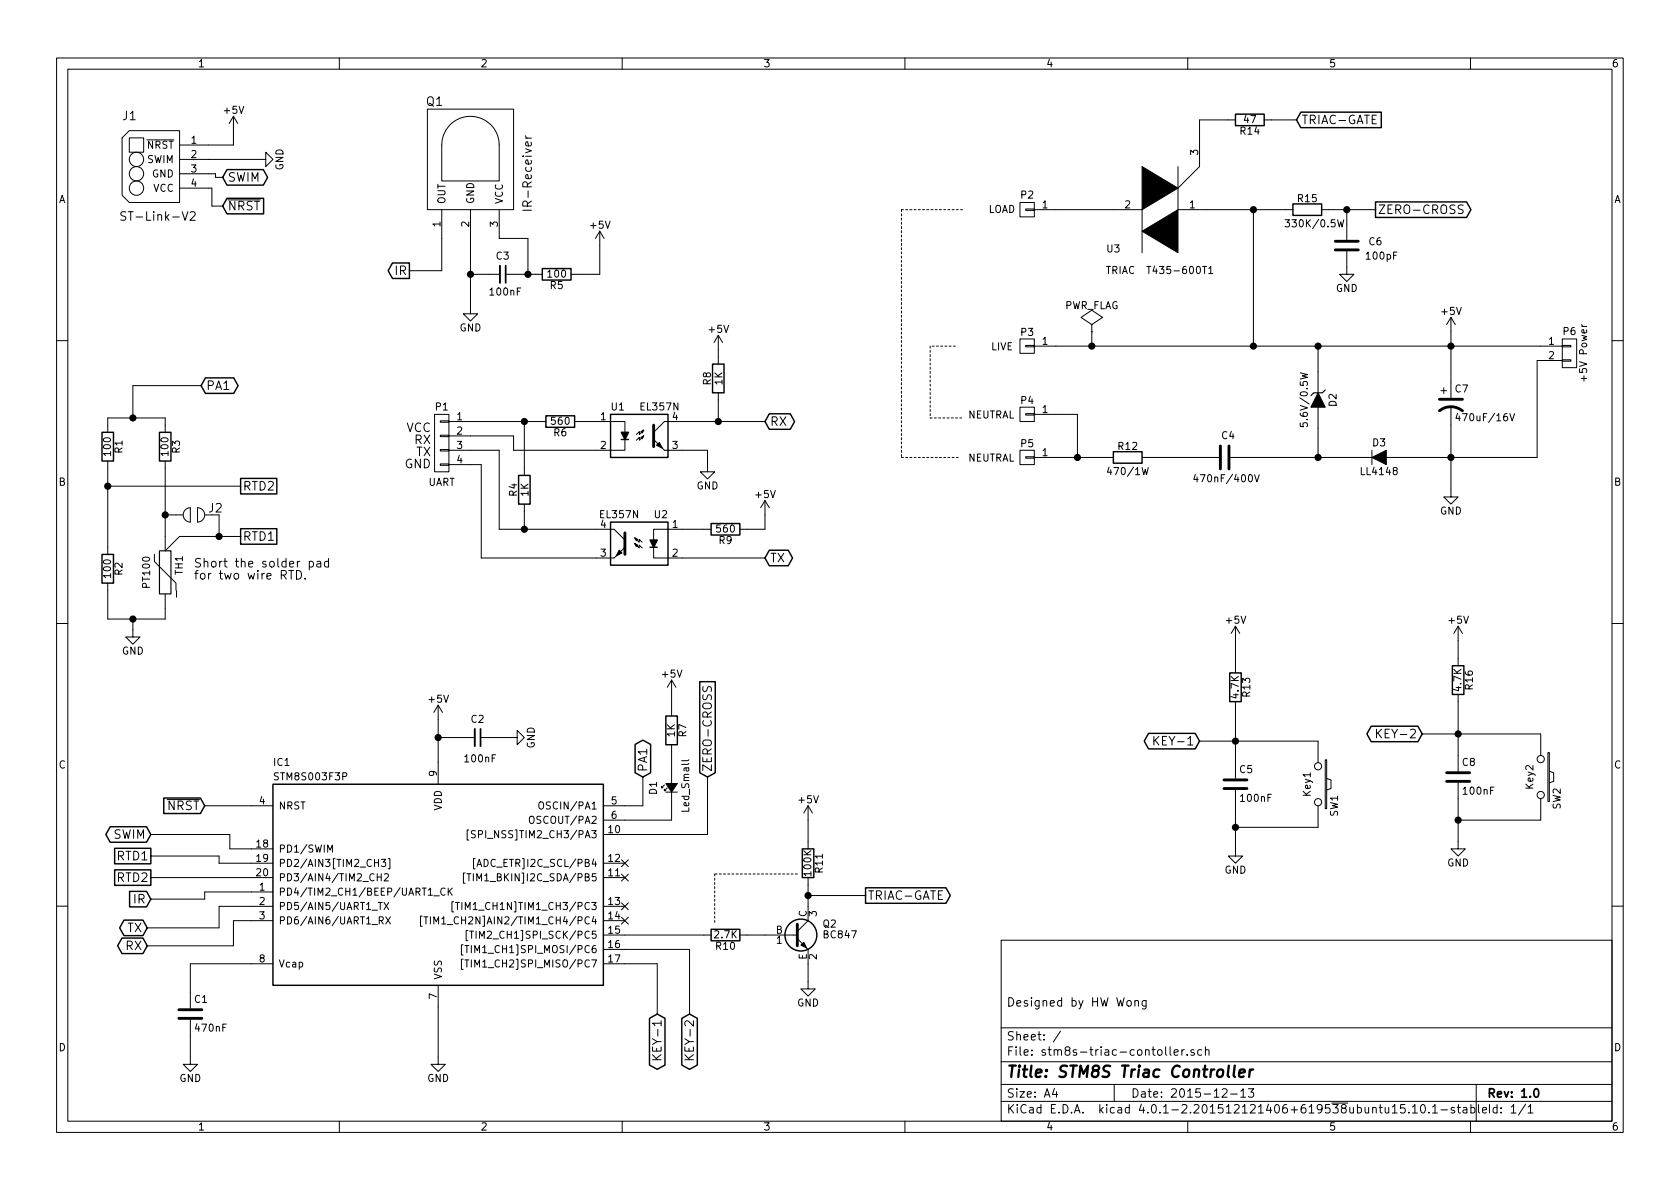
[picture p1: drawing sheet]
EESchema Schematic File Version 2
LIBS:stm8s-triac-contoller-rescue
LIBS:power
LIBS:device
LIBS:transistors
LIBS:conn
LIBS:linear
LIBS:regul
LIBS:74xx
LIBS:cmos4000
LIBS:adc-dac
LIBS:memory
LIBS:xilinx
LIBS:microcontrollers
LIBS:dsp
LIBS:microchip
LIBS:analog_switches
LIBS:motorola
LIBS:texas
LIBS:intel
LIBS:audio
LIBS:interface
LIBS:digital-audio
LIBS:philips
LIBS:display
LIBS:cypress
LIBS:siliconi
LIBS:opto
LIBS:atmel
LIBS:contrib
LIBS:valves
LIBS:MyLibraries
LIBS:stm8s-triac-contoller-cache
EELAYER 25 0
EELAYER END
$Descr A4 11693 8268
encoding utf-8
Sheet 1 1
Title "STM8S Triac Controller"
Date "2015-12-13"
Rev "1.0"
Comp ""
Comment1 "Designed by HW Wong"
Comment2 ""
Comment3 ""
Comment4 ""
$EndDescr
$Comp
L STM8S003F3P IC1
U 1 1
P 3050 6100
F 0 "IC1" H 1900 6900 50  0000 L CNN
F 1 "STM8S003F3P" H 1900 6800 50  0000 L CNN
F 2 "Housings_SSOP:TSSOP-20_4.4x6.5mm_Pitch0.65mm" H 1900 5300 50  0001 L CIN
F 3 "" H 3000 5700 50  0000 C CNN
	1    3050 6100
	1    0    0    -1  
$EndComp
$Comp
L GND #PWR01
U 1 1
P 3050 7350
F 0 "#PWR01" H 3050 7100 50  0001 C CNN
F 1 "GND" H 3050 7200 50  0000 C CNN
F 2 "" H 3050 7350 50  0000 C CNN
F 3 "" H 3050 7350 50  0000 C CNN
	1    3050 7350
	1    0    0    -1  
$EndComp
$Comp
L ZENER D2
U 1 1
P 9175 2775
F 0 "D2" H 9175 2875 50  0000 C CNN
F 1 "5.6V/0.5W" H 9175 2675 50  0000 C CNN
F 2 "MyOwn:SOD-80" H 9175 2775 50  0001 C CNN
F 3 "" H 9175 2775 50  0000 C CNN
	1    9175 2775
	0    1    1    0   
$EndComp
$Comp
L D D3
U 1 1
P 9600 3175
F 0 "D3" H 9600 3275 50  0000 C CNN
F 1 "LL4148" H 9600 3075 50  0000 C CNN
F 2 "MyOwn:SOD-80" H 9600 3175 50  0001 C CNN
F 3 "" H 9600 3175 50  0000 C CNN
	1    9600 3175
	1    0    0    -1  
$EndComp
$Comp
L CP1 C7
U 1 1
P 10100 2800
F 0 "C7" H 10125 2900 50  0000 L CNN
F 1 "470uF/16V" H 10125 2700 50  0000 L CNN
F 2 "Capacitors_ThroughHole:C_Radial_D8_L11.5_P3.5" H 10100 2800 50  0001 C CNN
F 3 "" H 10100 2800 50  0000 C CNN
	1    10100 2800
	1    0    0    -1  
$EndComp
$Comp
L R R12
U 1 1
P 7850 3175
F 0 "R12" V 7775 3175 50  0000 C CNN
F 1 "470/1W" V 7950 3175 50  0000 C CNN
F 2 "Resistors_ThroughHole:Resistor_Vertical_RM5mm" V 7780 3175 50  0001 C CNN
F 3 "" H 7850 3175 50  0000 C CNN
	1    7850 3175
	0    -1   1    0   
$EndComp
$Comp
L C C4
U 1 1
P 8525 3175
F 0 "C4" V 8375 3150 50  0000 L CNN
F 1 "470nF/400V" V 8675 2950 50  0000 L CNN
F 2 "Capacitors_ThroughHole:C_Rect_L18_W11_H19_P15" H 8563 3025 50  0001 C CNN
F 3 "" H 8525 3175 50  0000 C CNN
	1    8525 3175
	0    1    1    0   
$EndComp
$Comp
L CONN_01X02 P6
U 1 1
P 10925 2450
F 0 "P6" H 10925 2600 50  0000 C CNN
F 1 "+5V Power" V 11025 2450 50  0000 C CNN
F 2 "Pin_Headers:Pin_Header_Straight_1x02" H 10925 2450 50  0001 C CNN
F 3 "" H 10925 2450 50  0000 C CNN
	1    10925 2450
	1    0    0    -1  
$EndComp
$Comp
L GND #PWR02
U 1 1
P 10100 3400
F 0 "#PWR02" H 10100 3150 50  0001 C CNN
F 1 "GND" H 10100 3250 50  0000 C CNN
F 2 "" H 10100 3400 50  0000 C CNN
F 3 "" H 10100 3400 50  0000 C CNN
	1    10100 3400
	1    0    0    -1  
$EndComp
$Comp
L GND #PWR03
U 1 1
P 1325 7350
F 0 "#PWR03" H 1325 7100 50  0001 C CNN
F 1 "GND" H 1325 7200 50  0000 C CNN
F 2 "" H 1325 7350 50  0000 C CNN
F 3 "" H 1325 7350 50  0000 C CNN
	1    1325 7350
	1    0    0    -1  
$EndComp
Text GLabel 1425 5600 0    60   Input ~ 0
~NRST
$Comp
L TRIAC U3
U 1 1
P 8150 1450
F 0 "U3" V 8425 1850 50  0000 C CNN
F 1 "TRIAC  T435-600T1" V 8575 1525 50  0000 C CNN
F 2 "TO_SOT_Packages_THT:TO-220_Neutral123_Vertical_LargePads" H 8150 1450 50  0001 C CNN
F 3 "" H 8150 1450 50  0000 C CNN
	1    8150 1450
	0    -1   1    0   
$EndComp
$Comp
L BC849 Q2
U 1 1
P 5525 6500
F 0 "Q2" H 5725 6575 50  0000 L CNN
F 1 "BC847" H 5725 6500 50  0000 L CNN
F 2 "TO_SOT_Packages_SMD:SOT-23" H 5725 6425 50  0001 L CIN
F 3 "" H 5525 6500 50  0000 L CNN
	1    5525 6500
	1    0    0    -1  
$EndComp
$Comp
L GND #PWR04
U 1 1
P 5625 6825
F 0 "#PWR04" H 5625 6575 50  0001 C CNN
F 1 "GND" H 5625 6675 50  0000 C CNN
F 2 "" H 5625 6825 50  0000 C CNN
F 3 "" H 5625 6825 50  0000 C CNN
	1    5625 6825
	1    0    0    -1  
$EndComp
$Comp
L R R11
U 1 1
P 5625 6000
F 0 "R11" V 5705 6000 50  0000 C CNN
F 1 "100K" V 5625 6000 50  0000 C CNN
F 2 "Resistors_SMD:R_0805" V 5555 6000 50  0001 C CNN
F 3 "" H 5625 6000 50  0000 C CNN
	1    5625 6000
	1    0    0    -1  
$EndComp
Text GLabel 6025 6225 2    60   Output ~ 0
TRIAC-GATE
$Comp
L R R14
U 1 1
P 8700 825
F 0 "R14" V 8780 825 50  0000 C CNN
F 1 "47" V 8700 825 50  0000 C CNN
F 2 "Resistors_SMD:R_0805" V 8630 825 50  0001 C CNN
F 3 "" H 8700 825 50  0000 C CNN
	1    8700 825 
	0    1    1    0   
$EndComp
Text GLabel 1050 5800 0    60   BiDi ~ 0
SWIM
Text GLabel 1550 1425 2    60   Input ~ 0
~NRST
$Comp
L GND #PWR05
U 1 1
P 1800 1100
F 0 "#PWR05" H 1800 850 50  0001 C CNN
F 1 "GND" H 1800 950 50  0000 C CNN
F 2 "" H 1800 1100 50  0000 C CNN
F 3 "" H 1800 1100 50  0000 C CNN
	1    1800 1100
	0    -1   -1   0   
$EndComp
Text GLabel 1550 1225 2    60   BiDi ~ 0
SWIM
$Comp
L GND #PWR06
U 1 1
P 10150 5850
F 0 "#PWR06" H 10150 5600 50  0001 C CNN
F 1 "GND" H 10150 5700 50  0000 C CNN
F 2 "" H 10150 5850 50  0000 C CNN
F 3 "" H 10150 5850 50  0000 C CNN
	1    10150 5850
	1    0    0    -1  
$EndComp
$Comp
L R R16
U 1 1
P 10150 4725
F 0 "R16" V 10230 4725 50  0000 C CNN
F 1 "4.7K" V 10150 4725 50  0000 C CNN
F 2 "Resistors_SMD:R_0805" V 10080 4725 50  0001 C CNN
F 3 "" H 10150 4725 50  0000 C CNN
	1    10150 4725
	1    0    0    -1  
$EndComp
$Comp
L C C8
U 1 1
P 10150 5400
F 0 "C8" H 10175 5500 50  0000 L CNN
F 1 "100nF" H 10175 5300 50  0000 L CNN
F 2 "Capacitors_SMD:C_0805" H 10188 5250 50  0001 C CNN
F 3 "" H 10150 5400 50  0000 C CNN
	1    10150 5400
	1    0    0    -1  
$EndComp
$Comp
L SW_PUSH SW2
U 1 1
P 10725 5400
F 0 "SW2" H 10875 5510 50  0000 C CNN
F 1 "Key2" H 10725 5320 50  0000 C CNN
F 2 "SparkFun-Electromechanical:TACTILE-PTH" H 10725 5400 50  0001 C CNN
F 3 "" H 10725 5400 50  0000 C CNN
	1    10725 5400
	0    1    1    0   
$EndComp
$Comp
L GND #PWR07
U 1 1
P 8600 5900
F 0 "#PWR07" H 8600 5650 50  0001 C CNN
F 1 "GND" H 8600 5750 50  0000 C CNN
F 2 "" H 8600 5900 50  0000 C CNN
F 3 "" H 8600 5900 50  0000 C CNN
	1    8600 5900
	1    0    0    -1  
$EndComp
$Comp
L R R13
U 1 1
P 8600 4775
F 0 "R13" V 8680 4775 50  0000 C CNN
F 1 "4.7K" V 8600 4775 50  0000 C CNN
F 2 "Resistors_SMD:R_0805" V 8530 4775 50  0001 C CNN
F 3 "" H 8600 4775 50  0000 C CNN
	1    8600 4775
	1    0    0    -1  
$EndComp
$Comp
L C C5
U 1 1
P 8600 5450
F 0 "C5" H 8625 5550 50  0000 L CNN
F 1 "100nF" H 8625 5350 50  0000 L CNN
F 2 "Capacitors_SMD:C_0805" H 8638 5300 50  0001 C CNN
F 3 "" H 8600 5450 50  0000 C CNN
	1    8600 5450
	1    0    0    -1  
$EndComp
$Comp
L SW_PUSH SW1
U 1 1
P 9175 5450
F 0 "SW1" H 9325 5560 50  0000 C CNN
F 1 "Key1" H 9175 5370 50  0000 C CNN
F 2 "SparkFun-Electromechanical:TACTILE-PTH" H 9175 5450 50  0001 C CNN
F 3 "" H 9175 5450 50  0000 C CNN
	1    9175 5450
	0    1    1    0   
$EndComp
$Comp
L IR-Receiver Q1
U 1 1
P 3275 1450
F 0 "Q1" H 3025 2200 60  0000 C CNN
F 1 "IR-Receiver" V 3675 1700 60  0000 C CNN
F 2 "adafruit:PNA460XM" H 3275 1450 60  0001 C CNN
F 3 "" H 3275 1450 60  0000 C CNN
	1    3275 1450
	1    0    0    -1  
$EndComp
$Comp
L GND #PWR08
U 1 1
P 3275 2125
F 0 "#PWR08" H 3275 1875 50  0001 C CNN
F 1 "GND" H 3275 1975 50  0000 C CNN
F 2 "" H 3275 2125 50  0000 C CNN
F 3 "" H 3275 2125 50  0000 C CNN
	1    3275 2125
	1    0    0    -1  
$EndComp
$Comp
L R R5
U 1 1
P 3875 1900
F 0 "R5" V 3955 1900 50  0000 C CNN
F 1 "100" V 3875 1900 50  0000 C CNN
F 2 "Resistors_SMD:R_0805" V 3805 1900 50  0001 C CNN
F 3 "" H 3875 1900 50  0000 C CNN
	1    3875 1900
	0    1    1    0   
$EndComp
$Comp
L C_Small C3
U 1 1
P 3500 1900
F 0 "C3" V 3375 1850 50  0000 L CNN
F 1 "100nF" V 3625 1800 50  0000 L CNN
F 2 "Capacitors_SMD:C_0805" H 3500 1900 50  0001 C CNN
F 3 "" H 3500 1900 50  0000 C CNN
	1    3500 1900
	0    1    1    0   
$EndComp
Text GLabel 2850 1875 0    60   Output ~ 0
IR
Text GLabel 1050 6250 0    60   Input ~ 0
IR
Text GLabel 8350 5150 0    60   BiDi ~ 0
KEY-1
Text GLabel 9900 5100 0    60   BiDi ~ 0
KEY-2
Text GLabel 4575 7050 3    60   BiDi ~ 0
KEY-1
Text GLabel 4800 7050 3    60   BiDi ~ 0
KEY-2
$Comp
L CONN_01X01 P3
U 1 1
P 7150 2400
F 0 "P3" H 7150 2300 50  0000 C CNN
F 1 "LIVE" H 7325 2400 50  0000 C CNN
F 2 "Wire_Pads:SolderWirePad_single_1-2mmDrill" H 7150 2400 50  0001 C CNN
F 3 "" H 7150 2400 50  0000 C CNN
	1    7150 2400
	-1   0    0    1   
$EndComp
$Comp
L CONN_01X01 P5
U 1 1
P 7150 3175
F 0 "P5" H 7150 3075 50  0000 C CNN
F 1 "NEUTRAL" H 7400 3175 50  0000 C CNN
F 2 "Wire_Pads:SolderWirePad_single_1-2mmDrill" H 7150 3175 50  0001 C CNN
F 3 "" H 7150 3175 50  0000 C CNN
	1    7150 3175
	-1   0    0    1   
$EndComp
$Comp
L CONN_01X01 P2
U 1 1
P 7150 1450
F 0 "P2" H 7150 1550 50  0000 C CNN
F 1 "LOAD" H 7325 1450 50  0000 C CNN
F 2 "Wire_Pads:SolderWirePad_single_1-2mmDrill" H 7150 1450 50  0001 C CNN
F 3 "" H 7150 1450 50  0000 C CNN
	1    7150 1450
	-1   0    0    -1  
$EndComp
Text GLabel 9025 825  2    60   Input ~ 0
TRIAC-GATE
$Comp
L R R15
U 1 1
P 9100 1450
F 0 "R15" V 9025 1450 50  0000 C CNN
F 1 "330K/0.5W" V 9200 1400 50  0000 C CNN
F 2 "Resistors_ThroughHole:Resistor_Horizontal_RM10mm" V 9030 1450 50  0001 C CNN
F 3 "" H 9100 1450 50  0000 C CNN
	1    9100 1450
	0    -1   1    0   
$EndComp
$Comp
L GND #PWR09
U 1 1
P 9375 1850
F 0 "#PWR09" H 9375 1600 50  0001 C CNN
F 1 "GND" H 9375 1700 50  0000 C CNN
F 2 "" H 9375 1850 50  0000 C CNN
F 3 "" H 9375 1850 50  0000 C CNN
	1    9375 1850
	1    0    0    -1  
$EndComp
$Comp
L C C6
U 1 1
P 9375 1700
F 0 "C6" H 9525 1725 50  0000 L CNN
F 1 "100pF" H 9500 1625 50  0000 L CNN
F 2 "Capacitors_SMD:C_0805" H 9413 1550 50  0001 C CNN
F 3 "" H 9375 1700 50  0000 C CNN
	1    9375 1700
	1    0    0    -1  
$EndComp
Text GLabel 9575 1450 2    60   Output ~ 0
ZERO-CROSS
Text GLabel 4925 5400 1    60   Input ~ 0
ZERO-CROSS
$Comp
L R R10
U 1 1
P 5050 6500
F 0 "R10" V 5130 6500 50  0000 C CNN
F 1 "2.7K" V 5050 6500 50  0000 C CNN
F 2 "Resistors_SMD:R_0805" V 4980 6500 50  0001 C CNN
F 3 "" H 5050 6500 50  0000 C CNN
	1    5050 6500
	0    1    1    0   
$EndComp
$Comp
L R R2
U 1 1
P 750 3950
F 0 "R2" V 830 3950 50  0000 C CNN
F 1 "100" V 750 3950 50  0000 C CNN
F 2 "Resistors_SMD:R_0805" V 680 3950 50  0001 C CNN
F 3 "" H 750 3950 50  0000 C CNN
	1    750  3950
	1    0    0    -1  
$EndComp
$Comp
L R R3
U 1 1
P 1150 3100
F 0 "R3" V 1230 3100 50  0000 C CNN
F 1 "100" V 1150 3100 50  0000 C CNN
F 2 "Resistors_SMD:R_0805" V 1080 3100 50  0001 C CNN
F 3 "" H 1150 3100 50  0000 C CNN
	1    1150 3100
	1    0    0    -1  
$EndComp
$Comp
L R R1
U 1 1
P 750 3100
F 0 "R1" V 830 3100 50  0000 C CNN
F 1 "100" V 750 3100 50  0000 C CNN
F 2 "Resistors_SMD:R_0805" V 680 3100 50  0001 C CNN
F 3 "" H 750 3100 50  0000 C CNN
	1    750  3100
	1    0    0    -1  
$EndComp
$Comp
L GND #PWR010
U 1 1
P 925 4375
F 0 "#PWR010" H 925 4125 50  0001 C CNN
F 1 "GND" H 925 4225 50  0000 C CNN
F 2 "" H 925 4375 50  0000 C CNN
F 3 "" H 925 4375 50  0000 C CNN
	1    925  4375
	1    0    0    -1  
$EndComp
Text GLabel 1675 3725 2    60   UnSpc ~ 0
RTD1
Text GLabel 1675 3375 2    60   UnSpc ~ 0
RTD2
Text GLabel 1050 5950 0    60   UnSpc ~ 0
RTD1
Text GLabel 1050 6100 0    60   UnSpc ~ 0
RTD2
Text GLabel 1400 2675 2    60   BiDi ~ 0
PA1
Text GLabel 4475 5400 1    60   BiDi ~ 0
PA1
$Comp
L Solder-Jumper-2 J2
U 1 1
P 1325 3575
F 0 "J2" H 1150 3525 60  0000 C CNN
F 1 "Solder-Jumper-2" H 1625 3675 60  0001 C CNN
F 2 "SparkFun-Passives:PAD-JUMPER-2-NO_YES_SILK" H 1275 3575 60  0001 C CNN
F 3 "" H 1275 3575 60  0000 C CNN
	1    1325 3575
	-1   0    0    1   
$EndComp
Text Notes 1350 4025 0    60   ~ 0
Short the solder pad\nfor two wire RTD.
$Comp
L Led_Small D1
U 1 1
P 4675 5475
F 0 "D1" H 4625 5600 50  0000 L CNN
F 1 "Led_Small" H 4500 5375 50  0000 L CNN
F 2 "LEDs:LED-3MM" V 4675 5475 50  0001 C CNN
F 3 "" V 4675 5475 50  0000 C CNN
	1    4675 5475
	0    -1   -1   0   
$EndComp
$Comp
L R R7
U 1 1
P 4675 5075
F 0 "R7" V 4755 5075 50  0000 C CNN
F 1 "1K" V 4675 5075 50  0000 C CNN
F 2 "Resistors_SMD:R_0805" V 4605 5075 50  0001 C CNN
F 3 "" H 4675 5075 50  0000 C CNN
	1    4675 5075
	1    0    0    -1  
$EndComp
$Comp
L CONN_01X04 P1
U 1 1
P 3075 3075
F 0 "P1" H 3075 3325 50  0000 C CNN
F 1 "UART" H 3075 2800 50  0000 C CNN
F 2 "Pin_Headers:Pin_Header_Straight_1x04" H 3075 3075 50  0001 C CNN
F 3 "" H 3075 3075 50  0000 C CNN
	1    3075 3075
	-1   0    0    -1  
$EndComp
$Comp
L R R6
U 1 1
P 3900 2925
F 0 "R6" V 3980 2925 50  0000 C CNN
F 1 "560" V 3900 2925 50  0000 C CNN
F 2 "Resistors_SMD:R_0805" V 3830 2925 50  0001 C CNN
F 3 "" H 3900 2925 50  0000 C CNN
	1    3900 2925
	0    1    1    0   
$EndComp
$Comp
L R R4
U 1 1
P 3650 3400
F 0 "R4" V 3730 3400 50  0000 C CNN
F 1 "1K" V 3650 3400 50  0000 C CNN
F 2 "Resistors_SMD:R_0805" V 3580 3400 50  0001 C CNN
F 3 "" H 3650 3400 50  0000 C CNN
	1    3650 3400
	-1   0    0    1   
$EndComp
$Comp
L R R9
U 1 1
P 5050 3675
F 0 "R9" V 5130 3675 50  0000 C CNN
F 1 "560" V 5050 3675 50  0000 C CNN
F 2 "Resistors_SMD:R_0805" V 4980 3675 50  0001 C CNN
F 3 "" H 5050 3675 50  0000 C CNN
	1    5050 3675
	0    1    1    0   
$EndComp
$Comp
L GND #PWR011
U 1 1
P 4925 3225
F 0 "#PWR011" H 4925 2975 50  0001 C CNN
F 1 "GND" H 4925 3075 50  0000 C CNN
F 2 "" H 4925 3225 50  0000 C CNN
F 3 "" H 4925 3225 50  0000 C CNN
	1    4925 3225
	1    0    0    -1  
$EndComp
$Comp
L R R8
U 1 1
P 5000 2625
F 0 "R8" V 5080 2625 50  0000 C CNN
F 1 "1K" V 5000 2625 50  0000 C CNN
F 2 "Resistors_SMD:R_0805" V 4930 2625 50  0001 C CNN
F 3 "" H 5000 2625 50  0000 C CNN
	1    5000 2625
	-1   0    0    1   
$EndComp
Text GLabel 5325 2925 2    60   BiDi ~ 0
RX
Text GLabel 5325 3875 2    60   BiDi ~ 0
TX
Text GLabel 1025 6575 0    60   BiDi ~ 0
RX
Text GLabel 1025 6450 0    60   BiDi ~ 0
TX
Text Notes 3000 3250 2    60   ~ 0
VCC\nRX\nTX\nGND
NoConn ~ 4350 6000
NoConn ~ 4350 6100
NoConn ~ 4350 6300
NoConn ~ 4350 6400
$Comp
L TLP291 U1
U 1 1
P 4450 3025
F 0 "U1" H 4250 3225 50  0000 L CNN
F 1 "EL357N" H 4450 3225 50  0000 L CNN
F 2 "Opto-Devices:Optocoupler_SMD_HandSoldering_KPC357_LTV35x_PC357_SingleChannel" H 4250 2825 50  0001 L CIN
F 3 "" H 4450 3025 50  0000 L CNN
	1    4450 3025
	1    0    0    -1  
$EndComp
$Comp
L TLP291 U2
U 1 1
P 4450 3775
F 0 "U2" H 4250 3975 50  0000 L CNN
F 1 "EL357N" H 4450 3975 50  0000 L CNN
F 2 "Opto-Devices:Optocoupler_SMD_HandSoldering_KPC357_LTV35x_PC357_SingleChannel" H 4250 3575 50  0001 L CIN
F 3 "" H 4450 3775 50  0000 L CNN
	1    4450 3775
	-1   0    0    -1  
$EndComp
$Comp
L C_Small C2
U 1 1
P 3325 5125
F 0 "C2" V 3200 5075 50  0000 L CNN
F 1 "100nF" V 3475 5025 50  0000 L CNN
F 2 "Capacitors_SMD:C_0805" H 3325 5125 50  0001 C CNN
F 3 "" H 3325 5125 50  0000 C CNN
	1    3325 5125
	0    1    1    0   
$EndComp
$Comp
L GND #PWR012
U 1 1
P 3550 5125
F 0 "#PWR012" H 3550 4875 50  0001 C CNN
F 1 "GND" H 3550 4975 50  0000 C CNN
F 2 "" H 3550 5125 50  0000 C CNN
F 3 "" H 3550 5125 50  0000 C CNN
	1    3550 5125
	0    -1   -1   0   
$EndComp
$Comp
L +5V #PWR013
U 1 1
P 1625 900
F 0 "#PWR013" H 1625 750 50  0001 C CNN
F 1 "+5V" H 1625 1040 50  0000 C CNN
F 2 "" H 1625 900 50  0000 C CNN
F 3 "" H 1625 900 50  0000 C CNN
	1    1625 900 
	1    0    0    -1  
$EndComp
$Comp
L +5V #PWR014
U 1 1
P 4175 1700
F 0 "#PWR014" H 4175 1550 50  0001 C CNN
F 1 "+5V" H 4175 1840 50  0000 C CNN
F 2 "" H 4175 1700 50  0000 C CNN
F 3 "" H 4175 1700 50  0000 C CNN
	1    4175 1700
	1    0    0    -1  
$EndComp
$Comp
L +5V #PWR015
U 1 1
P 5000 2425
F 0 "#PWR015" H 5000 2275 50  0001 C CNN
F 1 "+5V" H 5000 2565 50  0000 C CNN
F 2 "" H 5000 2425 50  0000 C CNN
F 3 "" H 5000 2425 50  0000 C CNN
	1    5000 2425
	1    0    0    -1  
$EndComp
$Comp
L +5V #PWR016
U 1 1
P 5325 3575
F 0 "#PWR016" H 5325 3425 50  0001 C CNN
F 1 "+5V" H 5325 3715 50  0000 C CNN
F 2 "" H 5325 3575 50  0000 C CNN
F 3 "" H 5325 3575 50  0000 C CNN
	1    5325 3575
	1    0    0    -1  
$EndComp
$Comp
L +5V #PWR017
U 1 1
P 4675 4825
F 0 "#PWR017" H 4675 4675 50  0001 C CNN
F 1 "+5V" H 4675 4965 50  0000 C CNN
F 2 "" H 4675 4825 50  0000 C CNN
F 3 "" H 4675 4825 50  0000 C CNN
	1    4675 4825
	1    0    0    -1  
$EndComp
$Comp
L +5V #PWR018
U 1 1
P 3050 5000
F 0 "#PWR018" H 3050 4850 50  0001 C CNN
F 1 "+5V" H 3050 5140 50  0000 C CNN
F 2 "" H 3050 5000 50  0000 C CNN
F 3 "" H 3050 5000 50  0000 C CNN
	1    3050 5000
	1    0    0    -1  
$EndComp
$Comp
L +5V #PWR019
U 1 1
P 5625 5700
F 0 "#PWR019" H 5625 5550 50  0001 C CNN
F 1 "+5V" H 5625 5840 50  0000 C CNN
F 2 "" H 5625 5700 50  0000 C CNN
F 3 "" H 5625 5700 50  0000 C CNN
	1    5625 5700
	1    0    0    -1  
$EndComp
$Comp
L +5V #PWR020
U 1 1
P 8600 4450
F 0 "#PWR020" H 8600 4300 50  0001 C CNN
F 1 "+5V" H 8600 4590 50  0000 C CNN
F 2 "" H 8600 4450 50  0000 C CNN
F 3 "" H 8600 4450 50  0000 C CNN
	1    8600 4450
	1    0    0    -1  
$EndComp
$Comp
L +5V #PWR021
U 1 1
P 10150 4450
F 0 "#PWR021" H 10150 4300 50  0001 C CNN
F 1 "+5V" H 10150 4590 50  0000 C CNN
F 2 "" H 10150 4450 50  0000 C CNN
F 3 "" H 10150 4450 50  0000 C CNN
	1    10150 4450
	1    0    0    -1  
$EndComp
$Comp
L +5V #PWR022
U 1 1
P 10100 2300
F 0 "#PWR022" H 10100 2150 50  0001 C CNN
F 1 "+5V" H 10100 2440 50  0000 C CNN
F 2 "" H 10100 2300 50  0000 C CNN
F 3 "" H 10100 2300 50  0000 C CNN
	1    10100 2300
	1    0    0    -1  
$EndComp
$Comp
L PWR_FLAG #FLG023
U 1 1
P 7600 2300
F 0 "#FLG023" H 7600 2395 50  0001 C CNN
F 1 "PWR_FLAG" H 7600 2480 50  0000 C CNN
F 2 "" H 7600 2300 50  0000 C CNN
F 3 "" H 7600 2300 50  0000 C CNN
	1    7600 2300
	1    0    0    -1  
$EndComp
$Comp
L ST-Link-V2 J1
U 1 1
P 1100 1150
F 0 "J1" H 900 1500 60  0000 C CNN
F 1 "ST-Link-V2" H 1100 800 60  0000 C CNN
F 2 "Pin_Headers:Pin_Header_Straight_1x04" H 1100 1200 60  0001 C CNN
F 3 "" H 1100 1200 60  0000 C CNN
	1    1100 1150
	1    0    0    -1  
$EndComp
$Comp
L CONN_01X01 P4
U 1 1
P 7150 2875
F 0 "P4" H 7150 2775 50  0000 C CNN
F 1 "NEUTRAL" H 7400 2875 50  0000 C CNN
F 2 "Wire_Pads:SolderWirePad_single_1-2mmDrill" H 7150 2875 50  0001 C CNN
F 3 "" H 7150 2875 50  0000 C CNN
	1    7150 2875
	-1   0    0    1   
$EndComp
$Comp
L C C1
U 1 1
P 1325 7050
F 0 "C1" H 1350 7150 50  0000 L CNN
F 1 "470nF" H 1350 6950 50  0000 L CNN
F 2 "Capacitors_SMD:C_0805" H 1363 6900 50  0001 C CNN
F 3 "" H 1325 7050 50  0000 C CNN
	1    1325 7050
	1    0    0    -1  
$EndComp
Wire Wire Line
	8675 3175 9450 3175
Wire Wire Line
	9175 2975 9175 3175
Connection ~ 9175 3175
Wire Wire Line
	8375 3175 8000 3175
Wire Wire Line
	9750 3175 10700 3175
Wire Wire Line
	10100 2950 10100 3400
Wire Wire Line
	10100 2300 10100 2650
Wire Wire Line
	7350 2400 10725 2400
Wire Wire Line
	9175 2400 9175 2575
Connection ~ 10100 2400
Wire Wire Line
	10725 2500 10700 2500
Wire Wire Line
	10700 2500 10700 3175
Connection ~ 10100 3175
Wire Wire Line
	1750 6700 1325 6700
Wire Wire Line
	1325 6700 1325 6900
Wire Wire Line
	1325 7200 1325 7350
Wire Wire Line
	1750 5600 1425 5600
Wire Wire Line
	5625 6700 5625 6825
Wire Wire Line
	5625 6150 5625 6300
Connection ~ 5625 6225
Wire Wire Line
	10150 5550 10150 5850
Wire Wire Line
	10725 5700 10150 5700
Connection ~ 10150 5700
Wire Wire Line
	10150 4875 10150 5250
Wire Wire Line
	9900 5100 10725 5100
Connection ~ 10150 5100
Wire Wire Line
	8600 5600 8600 5900
Wire Wire Line
	9175 5750 8600 5750
Connection ~ 8600 5750
Wire Wire Line
	8600 4925 8600 5300
Wire Wire Line
	8350 5150 9175 5150
Connection ~ 8600 5150
Wire Wire Line
	3275 1650 3275 2125
Wire Wire Line
	3400 1900 3275 1900
Connection ~ 3275 1900
Wire Wire Line
	3600 1900 3725 1900
Wire Wire Line
	3475 1650 3675 1650
Wire Wire Line
	3675 1650 3675 1900
Connection ~ 3675 1900
Wire Wire Line
	3075 1650 3075 1875
Wire Wire Line
	3075 1875 2850 1875
Wire Wire Line
	1450 1000 1625 1000
Wire Wire Line
	1625 1000 1625 900 
Wire Wire Line
	1450 1300 1475 1300
Wire Wire Line
	1475 1300 1475 1425
Wire Wire Line
	1475 1425 1550 1425
Wire Wire Line
	4350 6700 4575 6700
Wire Wire Line
	4575 6700 4575 7050
Wire Wire Line
	4350 6600 4800 6600
Wire Wire Line
	4800 6600 4800 7050
Wire Wire Line
	7700 3175 7350 3175
Connection ~ 9175 2400
Wire Wire Line
	7750 1450 7350 1450
Wire Wire Line
	8400 1450 8950 1450
Connection ~ 8725 2400
Wire Wire Line
	8350 950  8350 825 
Connection ~ 8725 1450
Wire Wire Line
	8725 2400 8725 1450
Wire Wire Line
	9250 1450 9575 1450
Wire Wire Line
	9375 1550 9375 1450
Connection ~ 9375 1450
Wire Wire Line
	4350 5800 4925 5800
Wire Wire Line
	4925 5800 4925 5400
Wire Wire Line
	4900 6500 4350 6500
Wire Wire Line
	5325 6500 5200 6500
Wire Wire Line
	5625 6225 6025 6225
Wire Wire Line
	8350 825  8550 825 
Wire Wire Line
	8850 825  9025 825 
Wire Wire Line
	750  2950 750  2900
Wire Wire Line
	750  2900 1150 2900
Wire Wire Line
	1150 2900 1150 2950
Wire Wire Line
	750  4100 750  4300
Wire Wire Line
	750  4300 1150 4300
Wire Wire Line
	1150 4300 1150 4225
Wire Wire Line
	1150 3250 1150 3725
Wire Wire Line
	925  4300 925  4375
Connection ~ 925  4300
Wire Wire Line
	1350 3725 1675 3725
Wire Wire Line
	1750 6000 1525 6000
Wire Wire Line
	1525 6000 1525 5950
Wire Wire Line
	1525 5950 1050 5950
Wire Wire Line
	1750 6100 1050 6100
Wire Wire Line
	1750 6200 1425 6200
Wire Wire Line
	1425 6200 1425 6250
Wire Wire Line
	1425 6250 1050 6250
Wire Wire Line
	1400 2675 925  2675
Wire Wire Line
	925  2675 925  2900
Connection ~ 925  2900
Wire Wire Line
	4475 5400 4475 5600
Wire Wire Line
	4475 5600 4350 5600
Wire Wire Line
	1150 3575 1225 3575
Connection ~ 1150 3575
Wire Wire Line
	1475 3575 1525 3575
Wire Wire Line
	1525 3575 1525 3725
Connection ~ 1525 3725
Wire Wire Line
	750  3250 750  3800
Wire Wire Line
	1675 3375 750  3375
Connection ~ 750  3375
Wire Wire Line
	4350 5700 4675 5700
Wire Wire Line
	4675 5700 4675 5575
Wire Wire Line
	4675 5375 4675 5225
Wire Wire Line
	4675 4825 4675 4925
Wire Notes Line
	5550 6075 4975 6075
Wire Notes Line
	4975 6075 4975 6425
Wire Wire Line
	3275 2925 3750 2925
Connection ~ 3650 2925
Wire Wire Line
	3275 3225 3350 3225
Wire Wire Line
	3350 3225 3350 3875
Wire Wire Line
	3350 3875 4150 3875
Wire Wire Line
	4050 2925 4150 2925
Wire Wire Line
	3650 3250 3650 2925
Wire Wire Line
	3650 3550 3650 3675
Wire Wire Line
	3475 3675 4150 3675
Wire Wire Line
	3275 3125 3475 3125
Wire Wire Line
	3475 3125 3475 3675
Connection ~ 3650 3675
Wire Wire Line
	3275 3025 3575 3025
Wire Wire Line
	3575 3025 3575 3125
Wire Wire Line
	3575 3125 4150 3125
Wire Wire Line
	4750 3675 4900 3675
Wire Wire Line
	4750 3125 4925 3125
Wire Wire Line
	4925 3125 4925 3225
Wire Wire Line
	5325 3875 4750 3875
Wire Wire Line
	1750 6400 1625 6400
Wire Wire Line
	1625 6400 1625 6575
Wire Wire Line
	1625 6575 1025 6575
Wire Wire Line
	1025 6450 1525 6450
Wire Wire Line
	1525 6450 1525 6300
Wire Wire Line
	1525 6300 1750 6300
Wire Wire Line
	3050 7000 3050 7350
Wire Wire Line
	5000 2775 5000 2925
Wire Wire Line
	4750 2925 5325 2925
Connection ~ 5000 2925
Wire Wire Line
	10150 4575 10150 4450
Wire Wire Line
	3050 5000 3050 5300
Wire Wire Line
	3225 5125 3050 5125
Connection ~ 3050 5125
Wire Wire Line
	3425 5125 3550 5125
Wire Wire Line
	8600 4450 8600 4625
Wire Wire Line
	5000 2425 5000 2475
Wire Wire Line
	5625 5700 5625 5850
Wire Wire Line
	5325 3575 5325 3675
Wire Wire Line
	5325 3675 5200 3675
Wire Wire Line
	4175 1700 4175 1900
Wire Wire Line
	4175 1900 4025 1900
Wire Wire Line
	7600 2300 7600 2400
Connection ~ 7600 2400
Wire Wire Line
	1050 5800 1600 5800
Wire Wire Line
	1600 5800 1600 5900
Wire Wire Line
	1600 5900 1750 5900
Wire Wire Line
	1450 1200 1500 1200
Wire Wire Line
	1500 1200 1500 1225
Wire Wire Line
	1500 1225 1550 1225
Wire Wire Line
	1450 1100 1800 1100
Wire Wire Line
	7350 2875 7500 2875
Wire Wire Line
	7500 2875 7500 3175
Connection ~ 7500 3175
Wire Notes Line
	6650 2400 6475 2400
Wire Notes Line
	6475 2400 6475 2900
Wire Notes Line
	6475 2900 6700 2900
Wire Notes Line
	6700 1450 6275 1450
Wire Notes Line
	6275 1450 6275 3175
Wire Notes Line
	6275 3175 6675 3175
$Comp
L RTD-3Wires TH1
U 1 1
P 1150 3975
F 0 "TH1" V 1250 4025 50  0000 C CNN
F 1 "PT100" V 1050 3975 50  0000 C BNN
F 2 "Terminal_Blocks:TerminalBlock_Pheonix_MKDS1.5-3pol" H 1150 3975 50  0001 C CNN
F 3 "" H 1150 3975 50  0000 C CNN
	1    1150 3975
	1    0    0    -1  
$EndComp
$EndSCHEMATC
